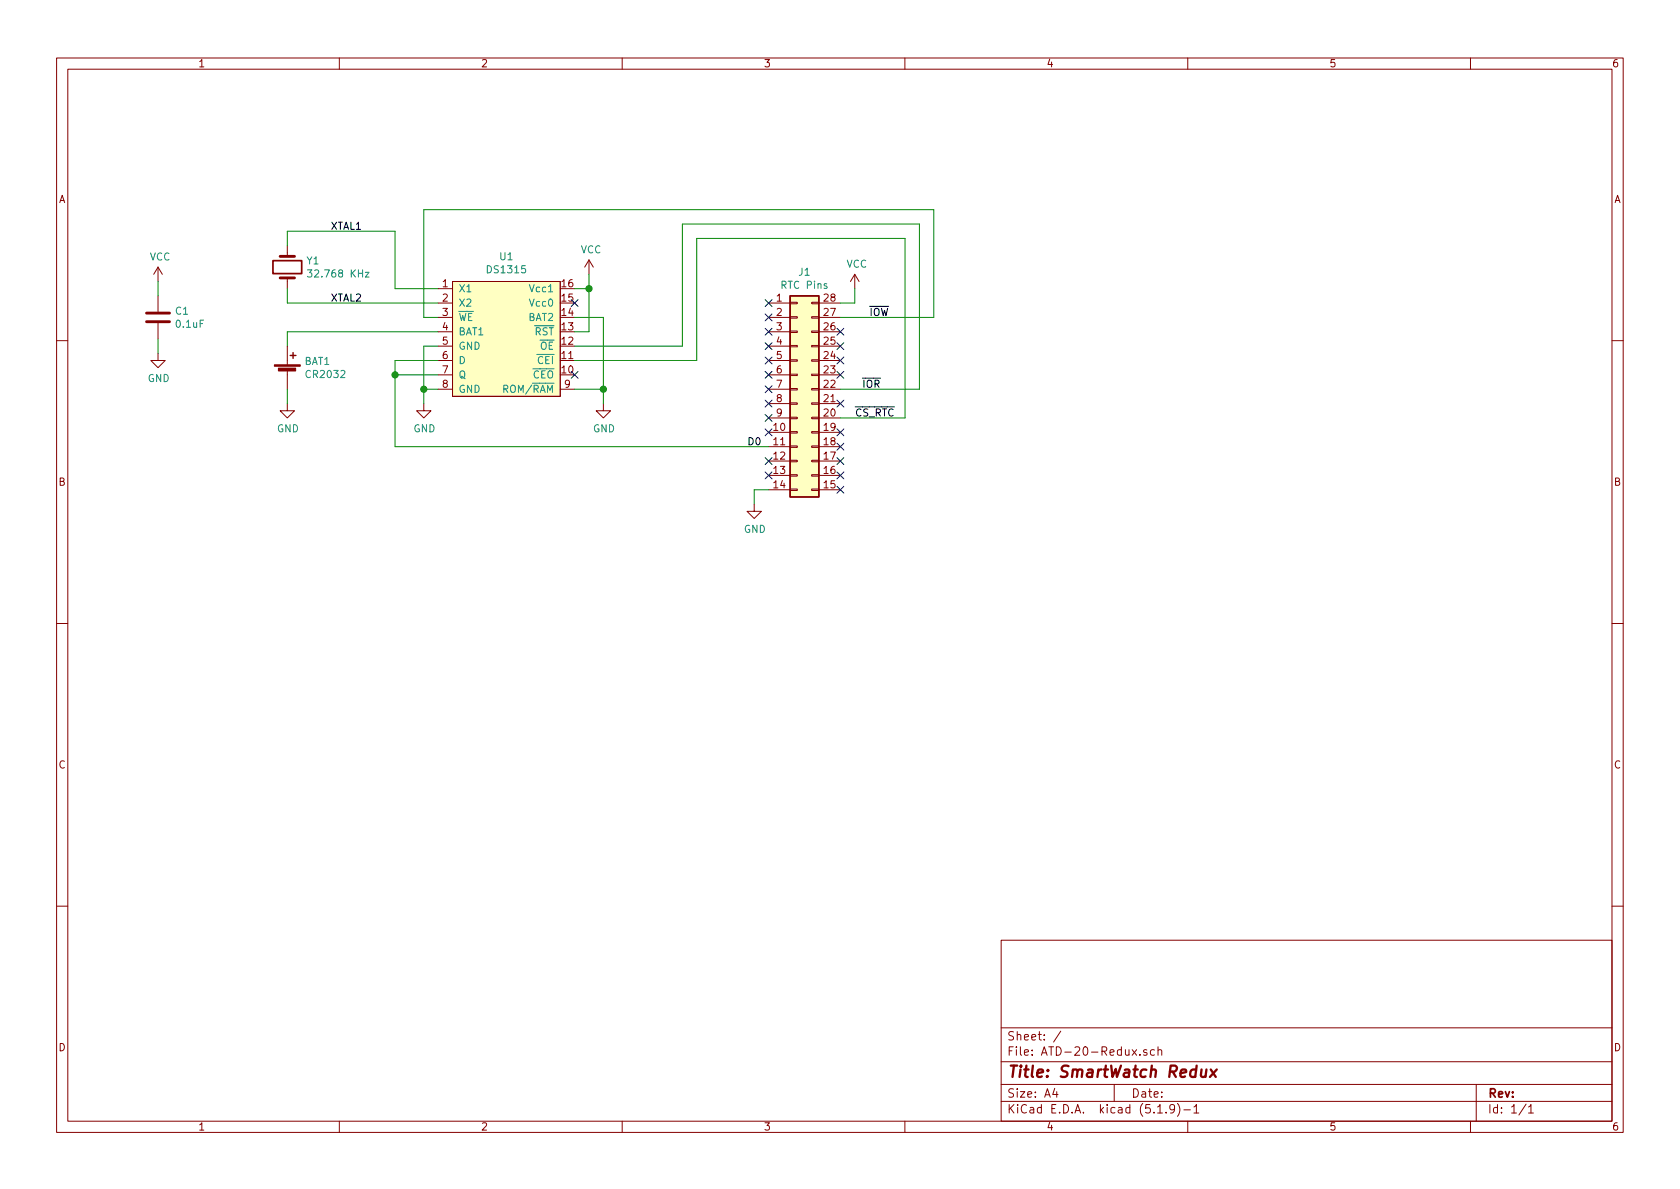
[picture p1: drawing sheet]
EESchema Schematic File Version 4
EELAYER 30 0
EELAYER END
$Descr A4 11693 8268
encoding utf-8
Sheet 1 1
Title "SmartWatch Redux"
Date ""
Rev ""
Comp ""
Comment1 ""
Comment2 ""
Comment3 ""
Comment4 ""
$EndDescr
$Comp
L Local:DS1315 U1
U 1 1
P 3500 1800
F 0 "U1" H 3525 1825 50  0000 C CNN
F 1 "DS1315" H 3525 1734 50  0000 C CNN
F 2 "Package_DIP:DIP-16_W7.62mm" H 3500 1800 50  0001 C CNN
F 3 "" H 3500 1800 50  0001 C CNN
	1    3500 1800
	1    0    0    -1  
$EndComp
$Comp
L power:VCC #PWR0105
U 1 1
P 4100 1900
F 0 "#PWR0105" H 4100 1750 50  0001 C CNN
F 1 "VCC" H 4115 2073 50  0000 C CNN
F 2 "" H 4100 1900 50  0001 C CNN
F 3 "" H 4100 1900 50  0001 C CNN
	1    4100 1900
	1    0    0    -1  
$EndComp
$Comp
L power:GND #PWR0106
U 1 1
P 2950 2800
F 0 "#PWR0106" H 2950 2550 50  0001 C CNN
F 1 "GND" H 2955 2627 50  0000 C CNN
F 2 "" H 2950 2800 50  0001 C CNN
F 3 "" H 2950 2800 50  0001 C CNN
	1    2950 2800
	1    0    0    -1  
$EndComp
Wire Wire Line
	3050 2700 2950 2700
Wire Wire Line
	2950 2700 2950 2800
Wire Wire Line
	4000 2000 4100 2000
Wire Wire Line
	4100 2000 4100 1900
Wire Wire Line
	4000 2700 4200 2700
$Comp
L power:GND #PWR0107
U 1 1
P 4200 2800
F 0 "#PWR0107" H 4200 2550 50  0001 C CNN
F 1 "GND" H 4205 2627 50  0000 C CNN
F 2 "" H 4200 2800 50  0001 C CNN
F 3 "" H 4200 2800 50  0001 C CNN
	1    4200 2800
	1    0    0    -1  
$EndComp
Wire Wire Line
	4000 2200 4200 2200
Wire Wire Line
	4200 2200 4200 2700
$Comp
L Device:Battery_Cell BAT1
U 1 1
P 2000 2600
F 0 "BAT1" H 2118 2696 50  0000 L CNN
F 1 "CR2032" H 2118 2605 50  0000 L CNN
F 2 "Battery:BatteryHolder_Keystone_103_1x20mm" V 2000 2660 50  0001 C CNN
F 3 "~" V 2000 2660 50  0001 C CNN
	1    2000 2600
	1    0    0    -1  
$EndComp
$Comp
L power:GND #PWR0108
U 1 1
P 2000 2800
F 0 "#PWR0108" H 2000 2550 50  0001 C CNN
F 1 "GND" H 2005 2627 50  0000 C CNN
F 2 "" H 2000 2800 50  0001 C CNN
F 3 "" H 2000 2800 50  0001 C CNN
	1    2000 2800
	1    0    0    -1  
$EndComp
Wire Wire Line
	2000 2800 2000 2700
Wire Wire Line
	2000 2400 2000 2300
Wire Wire Line
	2000 2300 3050 2300
$Comp
L Device:Crystal Y1
U 1 1
P 2000 1850
F 0 "Y1" V 1954 1981 50  0000 L CNN
F 1 "32.768 KHz" V 2045 1981 50  0000 L CNN
F 2 "Crystal:Crystal_C38-LF_D3.0mm_L8.0mm_Horizontal" H 2000 1850 50  0001 C CNN
F 3 "~" H 2000 1850 50  0001 C CNN
	1    2000 1850
	0    1    1    0   
$EndComp
Wire Wire Line
	3050 2000 2750 2000
Wire Wire Line
	3050 2100 2000 2100
Wire Wire Line
	2000 2100 2000 2000
Wire Wire Line
	2000 1700 2000 1600
Wire Wire Line
	2000 1600 2750 1600
Wire Wire Line
	2750 1600 2750 2000
Wire Wire Line
	3050 2400 2950 2400
Wire Wire Line
	2950 2400 2950 2700
Connection ~ 2950 2700
$Comp
L Device:C C1
U 1 1
P 1100 2200
F 0 "C1" H 1215 2246 50  0000 L CNN
F 1 "0.1uF" H 1215 2155 50  0000 L CNN
F 2 "Capacitor_THT:C_Disc_D4.3mm_W1.9mm_P5.00mm" H 1138 2050 50  0001 C CNN
F 3 "~" H 1100 2200 50  0001 C CNN
	1    1100 2200
	1    0    0    -1  
$EndComp
$Comp
L power:GND #PWR0109
U 1 1
P 1100 2450
F 0 "#PWR0109" H 1100 2200 50  0001 C CNN
F 1 "GND" H 1105 2277 50  0000 C CNN
F 2 "" H 1100 2450 50  0001 C CNN
F 3 "" H 1100 2450 50  0001 C CNN
	1    1100 2450
	1    0    0    -1  
$EndComp
$Comp
L power:VCC #PWR0110
U 1 1
P 1100 1950
F 0 "#PWR0110" H 1100 1800 50  0001 C CNN
F 1 "VCC" H 1115 2123 50  0000 C CNN
F 2 "" H 1100 1950 50  0001 C CNN
F 3 "" H 1100 1950 50  0001 C CNN
	1    1100 1950
	1    0    0    -1  
$EndComp
Wire Wire Line
	1100 1950 1100 2050
Wire Wire Line
	1100 2350 1100 2450
Text Label 2300 1600 0    50   ~ 0
XTAL1
Text Label 2300 2100 0    50   ~ 0
XTAL2
Wire Wire Line
	2750 3100 2750 2600
Wire Wire Line
	2750 2500 3050 2500
Wire Wire Line
	4850 1650 4850 2500
Wire Wire Line
	4850 2500 4000 2500
Wire Wire Line
	4750 1550 4750 2400
Wire Wire Line
	4750 2400 4000 2400
Wire Wire Line
	2950 1450 2950 2200
Wire Wire Line
	2950 2200 3050 2200
NoConn ~ 4000 2600
NoConn ~ 4000 2100
Connection ~ 4200 2700
Wire Wire Line
	4200 2700 4200 2800
Wire Wire Line
	3050 2600 2750 2600
Connection ~ 2750 2600
Wire Wire Line
	2750 2600 2750 2500
Wire Wire Line
	4000 2300 4100 2300
Wire Wire Line
	4100 2300 4100 2000
Connection ~ 4100 2000
NoConn ~ 5850 2300
Text Label 6050 2200 0    50   ~ 0
~IOW
Text Label 6000 2700 0    50   ~ 0
~IOR
Text Label 5950 2900 0    50   ~ 0
~CS_RTC
Text Label 5200 3100 0    50   ~ 0
D0
Wire Wire Line
	6500 1450 2950 1450
Wire Wire Line
	6500 2200 6500 1450
Wire Wire Line
	5850 2200 6500 2200
Wire Wire Line
	6400 1550 4750 1550
Wire Wire Line
	6400 2700 6400 1550
Wire Wire Line
	5850 2700 6400 2700
Wire Wire Line
	6300 1650 4850 1650
Wire Wire Line
	6300 2900 6300 1650
Wire Wire Line
	5850 2900 6300 2900
Wire Wire Line
	5350 3100 2750 3100
Wire Wire Line
	5950 2100 5950 2000
Wire Wire Line
	5850 2100 5950 2100
Wire Wire Line
	5250 3400 5250 3500
Wire Wire Line
	5350 3400 5250 3400
$Comp
L power:GND #PWR0101
U 1 1
P 5250 3500
F 0 "#PWR0101" H 5250 3250 50  0001 C CNN
F 1 "GND" H 5255 3327 50  0000 C CNN
F 2 "" H 5250 3500 50  0001 C CNN
F 3 "" H 5250 3500 50  0001 C CNN
	1    5250 3500
	1    0    0    -1  
$EndComp
$Comp
L power:VCC #PWR0102
U 1 1
P 5950 2000
F 0 "#PWR0102" H 5950 1850 50  0001 C CNN
F 1 "VCC" H 5965 2173 50  0000 C CNN
F 2 "" H 5950 2000 50  0001 C CNN
F 3 "" H 5950 2000 50  0001 C CNN
	1    5950 2000
	1    0    0    -1  
$EndComp
NoConn ~ 5850 2400
NoConn ~ 5850 2500
NoConn ~ 5850 2600
NoConn ~ 5850 2800
NoConn ~ 5850 3400
NoConn ~ 5850 3300
NoConn ~ 5850 3200
NoConn ~ 5850 3100
NoConn ~ 5850 3000
NoConn ~ 5350 3300
NoConn ~ 5350 3200
NoConn ~ 5350 2300
NoConn ~ 5350 2400
NoConn ~ 5350 2500
NoConn ~ 5350 2600
NoConn ~ 5350 2700
NoConn ~ 5350 2800
NoConn ~ 5350 2900
NoConn ~ 5350 3000
NoConn ~ 5350 2200
NoConn ~ 5350 2100
$Comp
L Connector_Generic:Conn_02x14_Counter_Clockwise J1
U 1 1
P 5550 2700
F 0 "J1" H 5600 3517 50  0000 C CNN
F 1 "RTC Pins" H 5600 3426 50  0000 C CNN
F 2 "Package_DIP:DIP-28_W15.24mm_Socket" H 5550 2700 50  0001 C CNN
F 3 "~" H 5550 2700 50  0001 C CNN
	1    5550 2700
	1    0    0    -1  
$EndComp
$EndSCHEMATC
